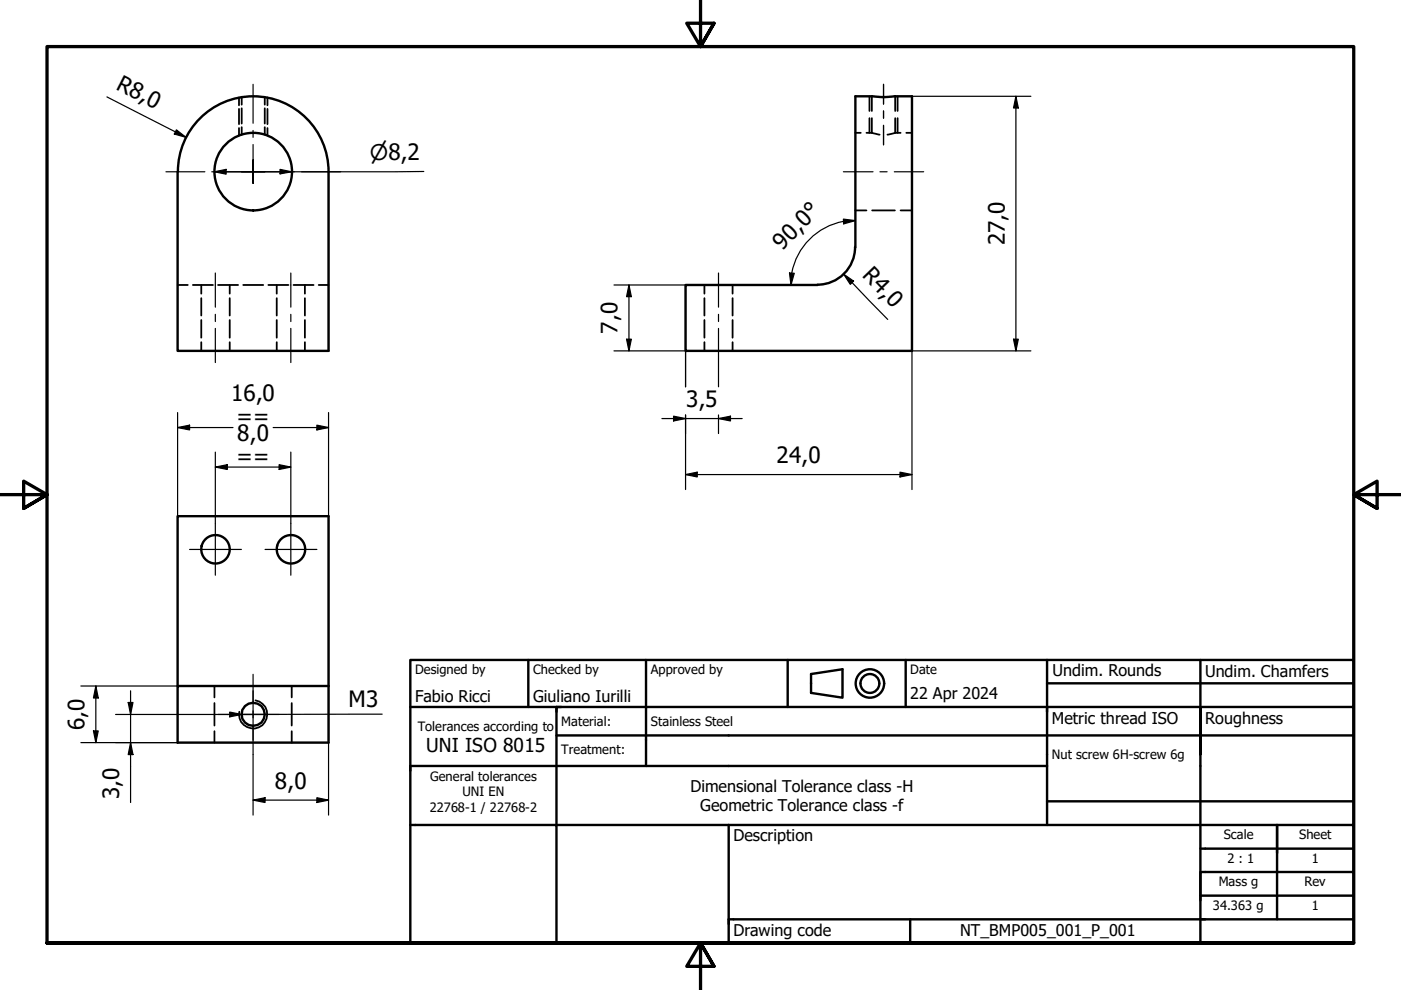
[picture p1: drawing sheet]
<svg xmlns="http://www.w3.org/2000/svg" width="297mm" height="210mm" viewBox="0 0 297 210" stroke-linecap="round" stroke-linejoin="round" font-family="sans-serif">
<!-- layer: Hidden (ISO) -->
<g fill="none" stroke="#000" stroke-width=".38">
<path d="M50.7 20.7v1.6M50.7 23.1v3.2M50.7 27.1v1.6M51.2 20.6v1.6M51.2 23v3.2M51.2 27v1.5M56.1 20.6v1.6M56.1 23v3.2M56.1 27v1.5M56.7 20.7v1.6M56.7 23.1v3.2M56.7 27.1v1.6"/>
<path d="M181.4 28.2h1.1M183.7 28.2h1.1M184.3 20.4v3.1M184.3 25.1v3.1M184.8 28.2l1.7 .3M184.8 20.4v3.1M184.8 25.1v3.1M189.8 28.2l-1.6 .3M189.8 28.2h1.1M189.8 20.4v3.1M189.8 25.1v3.1M190.3 20.4v3.1"/>
<path d="M190.3 25.1v3.1M192.2 28.2h1.2M181.4 44.6h2.3M184.9 44.6h4.8M190.9 44.6h2.5M37.7 60.4h2.1M40.9 60.4h4.2M42.7 60.4v1.9M42.7 63.2v3.7M42.7 67.9v3.7M42.7 72.6v1.8M46.2 60.4h4.3"/>
<path d="M48.7 60.4v1.9M48.7 63.2v3.7M48.7 67.9v3.7M48.7 72.6v1.8M51.6 60.4h4.2M56.9 60.4h4.3M58.7 60.4v1.9M58.7 63.2v3.7M58.7 67.9v3.7M58.7 72.6v1.8M62.2 60.4h4.3M64.6 60.4v1.9"/>
<path d="M64.6 63.2v3.7M64.6 67.9v3.7M64.6 72.6v1.8M67.6 60.4h2.1M149.4 60.4v1.9M149.4 63.2v3.7M149.4 67.9v3.7M149.4 72.6v1.8M155.3 60.4v1.9M155.3 63.2v3.7M155.3 67.9v3.7M155.3 72.6v1.8"/>
<path d="M45.5 145.5v2.4M45.5 149.1v4.7M45.5 155v2.5M61.8 145.5v2.4M61.8 149.1v4.7M61.8 155v2.5"/>
</g>
<!-- layer: Visible (ISO) -->
<g fill="none" stroke="#000" stroke-width=".51">
<path d="M37.7 36.4a16 16 0 0 1 16-16 16 16 0 0 1 16 16v38h-32v-38M181.3 52.4a8 8 0 0 1-8 8M181.4 52.4v-32h3.4a16.2 16.2 0 0 0 5 0h3.6v54h-48v-14h28M37.7 145.5v-36.1h32v36.1M37.7 145.5h32v12h-32z"/>
<circle cx="53.7" cy="36.4" r="8.2"/>
<circle cx="45.7" cy="116.5" r="3"/>
<circle cx="61.7" cy="116.5" r="3"/>
<circle cx="53.7" cy="151.5" r="2.45"/>
</g>
<!-- layer: Visible Narrow (ISO) -->
<path d="M54.2 148.5a3 3 0 0 1 2.5 3.5 3 3 0 0 1-3.5 2.4 3 3 0 0 1-2.5-3.5" fill="none" stroke="#000" stroke-width=".38"/>
<!-- layer: Border (ISO) -->
<path d="M148.5 -.1v10l-2.9-5h5.8l-2.9 5 2.9-5M0 104.9h10l-5-2.9v5.8l5-2.9-5 2.9M297 104.9h-10l5-2.9v5.8l-5-2.9 5 2.9M10 199.9v-190h277v190h-277h277M151.4 204.9l-2.9-5 2.9 5h-5.8l2.9-5v10" fill="none" stroke="#000" stroke-width=".7"/>
<!-- layer: Title (ISO) -->
<g fill="none" stroke="#000" stroke-width=".51">
<path d="M87 139.9h200v60h-200zM112 139.9v10M137 139.9v22.5M167 139.9v10M192 139.9v10M222 139.9v11M254.5 139.9v10M87 149.9h200M118 155.9h169M118 149.9v25h169M119 149.9h-1v1M172 142.9l6.6-1v6l-6.6-1z"/>
<path d="M222 149.9v25M222 144.9h65M254.5 159.9v-10v50M87 174.9h31v25h-49M154.5 174.9v25M222 162.4h-135v1M222 169.9h65M254.5 179.9h32.5M270.8 174.9v20M154.5 194.9h132.5M193 194.9v5M287 189.9h-32.5v1"/>
<path d="M287 184.9h-32.5v5"/>
<circle cx="184.4" cy="144.9" r="3"/>
<circle cx="184.4" cy="144.9" r="2"/>
</g>
<!-- layer: 0 -->
<path d="M88 149.9h50M270.8 174.9h5M154.5 194.9h1M255.8 184.9h4.9" fill="none" stroke="#000" stroke-width=".21"/>
<!-- layer: Dimension (ISO) -->
<g fill="none" stroke="#000" stroke-width=".25">
<path d="M22.7 20.5l16.7 8.6M37.4 27.5l2 1.6-2.4-.7zM45.5 36.4l2.4-.5v1zM59.4 35.9l2.4 .5-2.4 .5zM89.9 36.4h-44.4M193.4 20.4h25.2M215.4 20.4l.5 2.5h-1zM215.4 20.4v54M167.4 57.9h1l-.7 2.5zM167.9 57.9l-.2 2.5M178.8 46.5l2.6 .3-2.5 .7zM178.9 58.1l2.1 1.5-.7 .7z"/>
<path d="M178.9 58.1l9.3 9.6M181.4 46.8a13.6 13.6 0 0 0-13.5 11.1M130.2 74.4h15.2v7.6M130.2 60.4h15.2M132.8 71.9h1.1l-.6 2.5zM133.3 60.4l.6 2.5h-1.1zM133.3 60.4v14M152.3 76.9v5.1M214.9 71.9h1l-.5 2.5zM218.6 74.4h-25.2v29.4M37.7 90.6l2.5-.5v1.1zM37.7 90.6h11.7"/>
<path d="M37.7 87.5v21.9M45.7 99l2.5-.5v1zM45.7 99h16M45.7 95.9v15.1M57.9 90.6h11.8M59.2 98.5l2.5 .5-2.5 .5zM61.7 95.9v15.1M67.2 90.1l2.5 .5-2.5 .6zM69.7 87.5v21.9M140.3 88.7h17.1M142.8 88.2l2.6 .5-2.6 .6zM145.4 88v15.8"/>
<path d="M152.3 88.7l2.6-.5v1.1zM152.3 88v3.9M145.4 100.6l2.4-.5v1zM145.4 100.6h48M190.8 100.1l2.6 .5-2.6 .5zM17.1 145.5h20.6M17.1 157.5h20.6M19.8 155h1l-.5 2.5zM20.3 145.5l.5 2.5h-1zM20.3 145.5v12M24.5 151.5h23.7M27.2 148.9h1l-.5 2.6z"/>
<path d="M27.7 157.5l.5 2.5h-1zM27.7 146.5v23.7M53.7 160v12.8M69.7 157.5v15.3M53.7 169.6l2.5-.5v1.1zM53.7 169.6h16M67.2 169.1l2.5 .5-2.5 .6z"/>
</g>
<g fill="#000">
<path d="M37.4 27.5l2 1.6-2.4-.7zM45.5 36.4l2.4-.5v1zM59.4 35.9l2.4 .5-2.4 .5zM215.4 20.4l.5 2.5h-1zM167.4 57.9h1l-.7 2.5zM178.8 46.5l2.6 .3-2.5 .7zM178.9 58.1l2.1 1.5-.7 .7zM132.8 71.9h1.1l-.6 2.5zM133.3 60.4l.6 2.5h-1.1zM214.9 71.9h1l-.5 2.5zM37.7 90.6l2.5-.5v1.1zM45.7 99l2.5-.5v1z"/>
<path d="M59.2 98.5l2.5 .5-2.5 .5zM67.2 90.1l2.5 .5-2.5 .6zM142.8 88.2l2.6 .5-2.6 .6zM152.3 88.7l2.6-.5v1.1zM145.4 100.6l2.4-.5v1zM190.8 100.1l2.6 .5-2.6 .5zM19.8 155h1l-.5 2.5zM20.3 145.5l.5 2.5h-1zM27.2 148.9h1l-.5 2.6zM27.7 157.5l.5 2.5h-1zM53.7 169.6l2.5-.5v1.1zM67.2 169.1l2.5 .5-2.5 .6z"/>
</g>
<!-- layer: Center Mark (ISO) -->
<g fill="none" stroke="#000" stroke-width=".25">
<path d="M53.7 17.9v8.2M35.2 36.4h8.2M44.9 36.4h1.5M47.9 36.4h5.8h-2.5M53.7 30.6v5.8v-2.5M53.7 38.9v-2.5v2.5M53.7 27.7v1.4M56.2 36.4h-2.5h5.7M60.9 36.4h1.5M63.9 36.4h8.3M40.2 116.5h11M45.7 111v11"/>
<path d="M56.2 116.5h11M61.7 111v11M48.2 151.5h11M53.7 146.5v10.4"/>
</g>
<!-- layer: Centerline (ISO) -->
<g fill="none" stroke="#000" stroke-width=".25">
<path d="M187.3 17.9v4.2M178.8 36.4h6.3M186.6 36.4h1.5M187.3 23.5v1.6M187.3 26.6v4.1M189.6 36.4h6.2M45.7 57.9v7.2M61.7 57.9v7.2M152.3 57.9v7.2M45.7 66.6v1.6M45.7 69.6v7.3M61.7 66.6v1.6"/>
<path d="M61.7 69.6v7.3M152.3 66.6v1.6M152.3 69.6v7.3M53.7 143v6.2M53.7 150.7v1.5M53.7 153.7v6.3"/>
</g>
<!-- layer: Symbol (ISO) -->
<path d="M46.2 151.5h9.9M48.7 151l2.5 .5-2.5 .5zM81 151.4l-29.8 .1" fill="none" stroke="#000" stroke-width=".25"/>
<path d="M48.7 151l2.5 .5-2.5 .5z" fill="#000"/>
<g font-size="4.8">
<text x="24.4" y="18.8" transform="rotate(27 24.4 18.8)">R8,0</text>
<text x="165.9" y="53.1" transform="rotate(-45 165.9 53.1)">90,0°</text>
<text x="213" y="52" transform="rotate(-90 213 52)">27,0</text>
<text x="182.6" y="58.6" transform="rotate(46 182.6 58.6)">R4,0</text>
<text x="130.9" y="70.8" transform="rotate(-90 130.9 70.8)">7,0</text>
<text x="49" y="85.1">16,0</text>
<text x="50.2" y="90">==</text>
<text x="145.5" y="86.3">3,5</text>
<text x="50.3" y="93.5">8,0</text>
<text x="50.2" y="98.3">==</text>
<text x="164.7" y="98.3">24,0</text>
<text x="73.9" y="149.8">M3</text>
<text x="17.9" y="154.8" transform="rotate(-90 17.9 154.8)">6,0</text>
<text x="58.3" y="167.2">8,0</text>
<text x="25.3" y="169.4" transform="rotate(-90 25.3 169.4)">3,0</text>
</g>
<text font-size="4.6" x="78.4" y="34">⌀8,2</text>
<text font-size="4.1" x="90.4" y="159.5">UNI ISO 8015</text>
<g font-size="3.4">
<text x="223.1" y="143.4">Undim. Rounds</text>
<text x="255.5" y="143.5">Undim. Chamfers</text>
<text x="88" y="148.9">Fabio Ricci</text>
<text x="113" y="148.9">Giuliano Iurilli</text>
<text x="193" y="148.2">22 Apr 2024</text>
<text x="223" y="153.5">Metric thread ISO</text>
<text x="255.5" y="153.5">Roughness</text>
<text x="146.4" y="167.9">Dimensional Tolerance class -H</text>
<text x="148.5" y="172">Geometric Tolerance class -f</text>
<text x="155.5" y="178.4">Description</text>
<text x="155.5" y="198.5">Drawing code</text>
<text x="203.6" y="198.5">NT_BMP005_001_P_001</text>
</g>
<g font-size="2.7">
<text x="88" y="143">Designed by</text>
<text x="113" y="143">Checked by</text>
<text x="138" y="143">Approved by</text>
<text x="193" y="142.9">Date</text>
<text x="88.6" y="155">Tolerances according to</text>
<text x="119" y="154">Material:</text>
<text x="138" y="154">Stainless Steel</text>
<text x="119" y="159.9">Treatment:</text>
<text x="223" y="160.9">Nut screw 6H-screw 6g</text>
<text x="91.2" y="165.5">General tolerances</text>
<text x="91.1" y="172.1">22768-1 / 22768-2</text>
<text x="98" y="168.8">UNI EN</text>
<text x="259.5" y="178">Scale</text>
<text x="275.5" y="178">Sheet</text>
<text x="260.2" y="182.9">2 : 1</text>
<text x="278.1" y="182.9">1</text>
<text x="258.4" y="187.9">Mass g</text>
<text x="276.6" y="187.9">Rev</text>
<text x="257.2" y="192.9">34.363 g</text>
<text x="278.1" y="192.9">1</text>
</g>
</svg>
